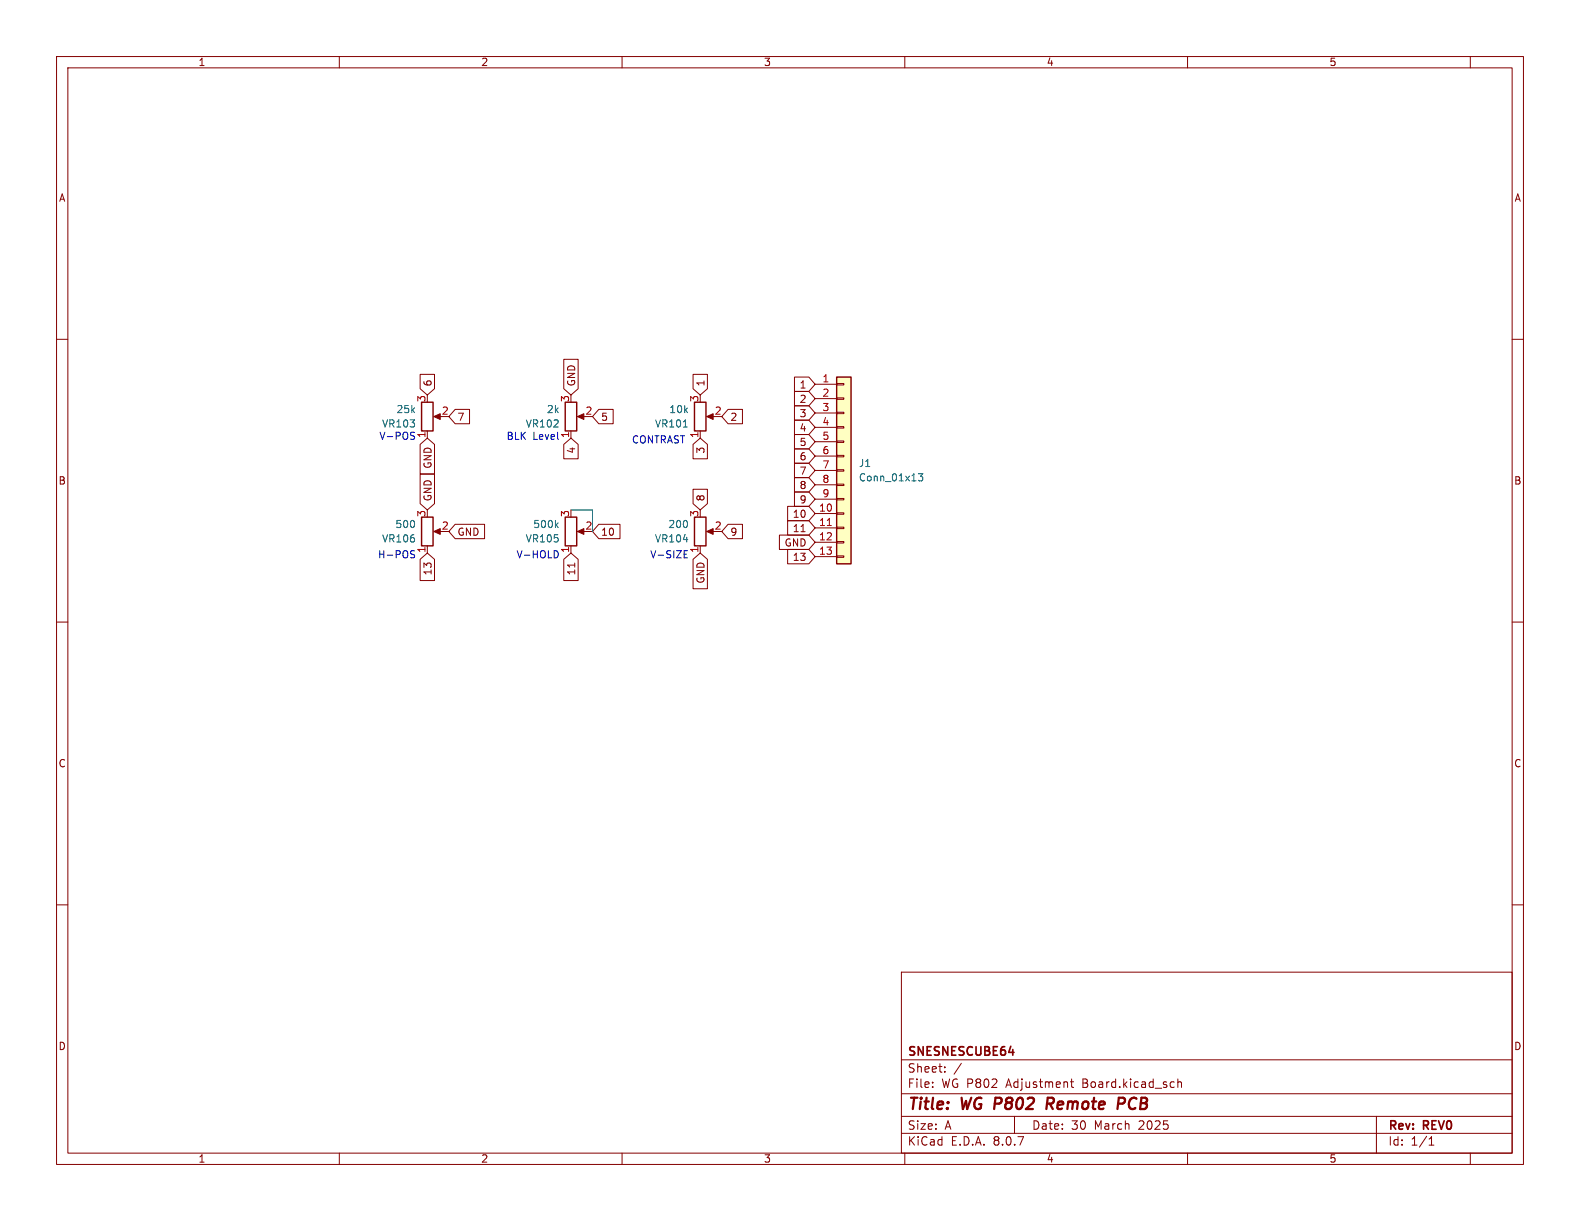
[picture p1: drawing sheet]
<svg xmlns="http://www.w3.org/2000/svg" width="279mm" height="216mm" viewBox="0 0 279 216" stroke-linecap="round" stroke-linejoin="round" font-family="sans-serif">
<g fill="none" stroke="#840000" stroke-width=".18">
<path d="M10 10h259.4v195.9h-259.4zM12 12h255.4v191.9h-255.4zM60 10v2M110 10v2M160 10v2M210 10v2M260 10v2M10 60h2M75.6 76.2v1.3M77.1 73.7h1M123.8 76.2v1.3M125.3 73.7h1.1"/>
<path d="M267.4 60h2M75.6 96.5v1.3M77.1 94h1M101 96.5v1.3M102.5 94h1M10 110h2M267.4 110h2M10 160h2M159.4 171.9h108v32h-108zM267.4 160h2M159.4 197.4h108M159.4 193.4h108"/>
<path d="M159.4 187.4h108M164.9 192.1v.2M164.9 191.4v.1M167.1 189.4v.2M167.1 188.7v.1M170 188l-1.3 1.9M179.4 197.4v3M189.3 191.3h.6M189.5 190.8v1.3l.4 .2M208.3 191.4l.2-.1 .4 .1v.9M208.3 190.8v1.5M243.4 197.4v6.5"/>
<path d="M60 203.9v2M110 203.9v2M159.4 200.4h108M160 203.9v2M210 203.9v2M252.7 202.5h.9M252.7 201.4l.4-.4v1.5M260 203.9v2"/>
</g>
<path d="M185.6 195.2l.6 .9M186 194.1h-.7l-.3 2M186.1 195.1l-.9 .1M197.9 194.1l.9 .1a.58 .58 0 0 1-.3 1h-.8" fill="none" stroke="#840000" stroke-width=".4"/>
<path d="M178.4 186.1h.9" fill="none" stroke="#840000" stroke-width=".3"/>
<g fill="#840000" stroke="#840000" stroke-width=".18">
<path d="M125 73.7l1.1-.5v1z"/>
<path d="M76.7 94l1.2-.5v1z"/>
<path d="M76.7 73.7l1.2-.5v1z"/>
<path d="M102.1 94l1.2-.5v1z"/>
</g>
<path d="M74.5 71.1h2.1v5.1h-2.1zM122.8 71.1h2v5.1h-2zM74.5 91.4h2.1v5.1h-2.1zM99.9 91.4h2.1v5.1h-2.1z" fill="none" stroke="#840000" stroke-width=".25"/>
<path d="M120.8 75.5h.8M98.3 92.8l.4 .5M98.7 92.4l-.5 .5" fill="none" stroke="#006464" stroke-width=".18"/>
<path d="M148 66.7h2.5v33h-2.5z" fill="#ffffc2"/>
<g fill="none" stroke="#840000" stroke-width=".18">
<path d="M74.3 66.2h2.5v2.5l-1.2 1.2-1.3-1.2zM74.3 78.6l1.3-1.1 1.2 1.1v5.2h-2.5zM80.5 72.4h2.5v2.5h-2.5l-1.1-1.2zM99.7 78.6l1.3-1.1 1.2 1.1v2.5h-2.5zM99.7 63.5h2.5v5.2l-1.2 1.2-1.3-1.2zM101 76.2v1.3M102.5 73.7h1M105.9 72.4h2.5v2.5h-2.5l-1.1-1.2zM122.6 66.2h2.5v2.5l-1.3 1.2-1.2-1.2zM122.6 78.6l1.2-1.1 1.3 1.1v2.5h-2.5zM128.7 72.4h2.6v2.5h-2.6l-1.1-1.2zM140.5 76.8h2.5l1.1 1.3-1.1 1.3h-2.5z"/>
<path d="M140.5 74.3h2.5l1.1 1.3-1.1 1.2h-2.5zM140.5 66.7h2.5l1.1 1.2-1.1 1.3h-2.5zM140.5 71.8h2.5l1.1 1.2-1.1 1.3h-2.5zM140.5 79.4h2.5l1.1 1.2-1.1 1.3h-2.5zM140.5 69.2h2.5l1.1 1.3-1.1 1.3h-2.5zM144.1 67.9h3.9M144.1 70.5h3.9M144.1 73h3.9M144.1 75.6h3.9M144.1 78.1h3.9M148 78h1.2v.2h-1.2zM148 75.4h1.2v.3h-1.2z"/>
<path d="M148 72.9h1.2v.3h-1.2zM148 70.4h1.2v.2h-1.2zM148 67.8h1.2v.3h-1.2zM74.3 98.9l1.3-1.1 1.2 1.1v3.8h-2.5zM74.3 83.9h2.5v5.2l-1.2 1.1-1.3-1.1zM80.5 92.7h5.2v2.6h-5.2l-1.1-1.3zM99.7 98.9l1.3-1.1 1.2 1.1v3.8h-2.5zM101.6 99.6v.7M105.9 92.7h3.7v2.6h-3.7l-1.1-1.3zM122.6 86.5h2.5v2.6l-1.3 1.1-1.2-1.1zM122.6 98.9l1.2-1.1 1.3 1.1v5.2h-2.5zM123.8 96.5v1.3"/>
<path d="M125.3 94h1.1M128.7 92.7h2.6v2.6h-2.6l-1.1-1.3zM137.8 94.6h5.2l1.1 1.3-1.1 1.3h-5.2zM139.3 89.5h3.7l1.1 1.3-1.1 1.3h-3.7zM139.3 97.2h3.7l1.1 1.2-1.1 1.3h-3.7zM139.3 92.1h3.7l1.1 1.2-1.1 1.3h-3.7zM140.5 81.9h2.5l1.1 1.3-1.1 1.3h-2.5zM140.5 87h2.5l1.1 1.3-1.1 1.2h-2.5zM140.5 84.5h2.5l1.1 1.2-1.1 1.3h-2.5zM141.6 94h.8M144.1 90.8h3.9M144.1 93.3h3.9"/>
<path d="M144.1 95.9h3.9M144.1 98.4h3.9M144.1 80.6h3.9M144.1 83.2h3.9M144.1 85.7h3.9M144.1 88.3h3.9M148 98.3h1.2v.3h-1.2zM148 95.8h1.2v.2h-1.2zM148 93.2h1.2v.3h-1.2zM148 90.7h1.2v.2h-1.2zM148 88.1h1.2v.3h-1.2zM148 85.6h1.2v.3h-1.2z"/>
<path d="M148 83.1h1.2v.2h-1.2zM148 80.5h1.2v.3h-1.2z"/>
</g>
<path d="M99.9 71.1h2.1v5.1h-2.1zM148 66.7h2.5v33h-2.5zM122.8 91.4h2v5.1h-2z" fill="none" stroke="#840000" stroke-width=".25"/>
<path d="M146.3 92.9h.7" fill="none" stroke="#a90000" stroke-width=".18"/>
<path d="M162.4 83.8h.8l-.4 .4 .3 .2v.5l-.2 .1-.5-.1" fill="none" stroke="#006464" stroke-width=".18"/>
<g fill="#840000" stroke="#840000" stroke-width=".18">
<path d="M102.1 73.7l1.2-.5v1z"/>
<path d="M125 94l1.1-.5v1z"/>
</g>
<path d="M72.8 77l.4 .1 .1 .3-.2 .3h-.3M73.1 76.4l.2 .1M72.8 98l.4 .1 .1 .3-.2 .2h-.3M72.8 97.4h.5M98.3 97.4a.68 .68 0 0 1 .4 .6 .68 .68 0 0 1-.4 .6M121 98h.4M121 98.6h.6M121 97.4h.6" fill="none" stroke="#0000c2" stroke-width=".18"/>
<path d="M101 90.2h3.8v3.8" fill="none" stroke="#009600" stroke-width=".18"/>
<g font-size="2.8" fill="#840000">
<text x="160.4" y="196.8">Title:</text>
<text x="170.1" y="196.8">WG P802</text>
<text x="186.7" y="196.8">Remote</text>
<text x="200.1" y="196.8">PCB</text>
</g>
<g font-size="2.1" fill="#840000">
<text x="160.4" y="189.9">Sheet:</text>
<text x="160.4" y="187.1">SNESNESCUBE64</text>
<text x="160.4" y="192.6">File:</text>
<text x="166.5" y="192.6">WG P802</text>
<text x="178.1" y="192.6">Adjustment</text>
<text x="191.7" y="192.6">Board.kicad_sch</text>
<text x="160.4" y="202.8">KiCad</text>
<text x="160.4" y="200">Size:</text>
<text x="167.1" y="200">A</text>
<text x="168.1" y="202.8">E.D.A.</text>
<text x="175.7" y="202.8">8.0.7</text>
<text x="182.4" y="200">Date:</text>
<text x="189.4" y="200">30</text>
<text x="193.6" y="200">March</text>
<text x="201.5" y="200">2025</text>
<text x="245.4" y="200.2">Rev:</text>
<text x="245.4" y="202.8">Id:</text>
<text x="249.5" y="202.8">1/1</text>
<text x="251.8" y="200.2">REV0</text>
</g>
<g font-size="1.8" fill="#840000">
<text x="35" y="11.9">1</text>
<text x="85" y="11.9">2</text>
<text x="135" y="11.9">3</text>
<text x="185" y="11.9">4</text>
<text x="235" y="11.9">5</text>
<text x="10.3" y="35.9">A</text>
<text x="267.7" y="35.9">A</text>
<text x="76.5" y="68.4" transform="rotate(-90 76.5 68.4)">6</text>
<text x="101.9" y="68.4" transform="rotate(-90 101.9 68.4)">GND</text>
<text x="124.8" y="68.4" transform="rotate(-90 124.8 68.4)">1</text>
<text x="141.3" y="68.9">1</text>
<text x="141.3" y="71.4">2</text>
<text x="80.8" y="74.6">7</text>
<text x="106.2" y="74.6">5</text>
<text x="129.1" y="74.6">2</text>
<text x="141.3" y="76.5">4</text>
<text x="141.3" y="74">3</text>
<text x="76.5" y="83" transform="rotate(-90 76.5 83)">GND</text>
<text x="101.9" y="80.3" transform="rotate(-90 101.9 80.3)">4</text>
<text x="124.8" y="80.3" transform="rotate(-90 124.8 80.3)">3</text>
<text x="141.3" y="79.1">5</text>
<text x="141.3" y="81.6">6</text>
<text x="10.3" y="85.9">B</text>
<text x="76.5" y="88.7" transform="rotate(-90 76.5 88.7)">GND</text>
<text x="124.8" y="88.7" transform="rotate(-90 124.8 88.7)">8</text>
<text x="141.3" y="84.1">7</text>
<text x="141.3" y="89.2">9</text>
<text x="141.3" y="86.7">8</text>
<text x="267.7" y="85.9">B</text>
<text x="80.8" y="94.9">GND</text>
<text x="106.2" y="94.9">10</text>
<text x="129.1" y="94.9">9</text>
<text x="140.1" y="91.8">10</text>
<text x="140.1" y="94.3">11</text>
<text x="76.5" y="101.8" transform="rotate(-90 76.5 101.8)">13</text>
<text x="101.9" y="101.8" transform="rotate(-90 101.9 101.8)">11</text>
<text x="138.6" y="96.8">GND</text>
<text x="140.1" y="99.4">13</text>
<text x="124.8" y="103.3" transform="rotate(-90 124.8 103.3)">GND</text>
<text x="10.3" y="135.9">C</text>
<text x="267.7" y="135.9">C</text>
<text x="10.3" y="185.9">D</text>
<text x="267.7" y="185.9">D</text>
<text x="35" y="205.8">1</text>
<text x="85" y="205.8">2</text>
<text x="135" y="205.8">3</text>
<text x="185" y="205.8">4</text>
<text x="235" y="205.8">5</text>
</g>
<g font-size="1.8" fill="#a90000">
<text x="75.3" y="71.2" transform="rotate(-90 75.3 71.2)">3</text>
<text x="100.7" y="71.2" transform="rotate(-90 100.7 71.2)">3</text>
<text x="123.6" y="71.2" transform="rotate(-90 123.6 71.2)">3</text>
<text x="145.3" y="67.7">1</text>
<text x="145.3" y="70.2">2</text>
<text x="75.3" y="77.5" transform="rotate(-90 75.3 77.5)">1</text>
<text x="78" y="73.4">2</text>
<text x="100.7" y="77.5" transform="rotate(-90 100.7 77.5)">1</text>
<text x="103.4" y="73.4">2</text>
<text x="123.6" y="77.5" transform="rotate(-90 123.6 77.5)">1</text>
<text x="126.3" y="73.4">2</text>
<text x="145.3" y="72.8">3</text>
<text x="145.3" y="75.3">4</text>
<text x="145.3" y="77.9">5</text>
<text x="145.3" y="80.4">6</text>
<text x="145.3" y="82.9">7</text>
<text x="145.3" y="85.5">8</text>
<text x="145.3" y="88">9</text>
<text x="75.3" y="91.5" transform="rotate(-90 75.3 91.5)">3</text>
<text x="78" y="93.7">2</text>
<text x="100.7" y="91.5" transform="rotate(-90 100.7 91.5)">3</text>
<text x="103.4" y="93.7">2</text>
<text x="123.6" y="91.5" transform="rotate(-90 123.6 91.5)">3</text>
<text x="126.3" y="93.7">2</text>
<text x="144.7" y="90.6">10</text>
<text x="144.7" y="93.1">11</text>
<text x="144.7" y="95.6">12</text>
<text x="75.3" y="97.9" transform="rotate(-90 75.3 97.9)">1</text>
<text x="100.7" y="97.9" transform="rotate(-90 100.7 97.9)">1</text>
<text x="123.6" y="97.9" transform="rotate(-90 123.6 97.9)">1</text>
<text x="144.7" y="98.2">13</text>
</g>
<g font-size="1.8" fill="#0000c2">
<text x="67" y="77.9">V-POS</text>
<text x="67.5" y="75.8">VR103</text>
<text x="89.5" y="77.9">BLK</text>
<text x="94.2" y="77.9">Level</text>
<text x="111.6" y="78.5">CONTRAST</text>
<text x="66.7" y="98.8">H-POS</text>
<text x="91.2" y="98.8">V-HOLD</text>
<text x="114.9" y="98.8">V-SIZE</text>
</g>
<g font-size="1.8" fill="#006464">
<text x="70" y="73.3">25k</text>
<text x="92.9" y="75.8">VR102</text>
<text x="96.6" y="73.3">2k</text>
<text x="115.7" y="75.8">VR101</text>
<text x="118.3" y="73.3">10k</text>
<text x="151.8" y="82.8">J1</text>
<text x="151.8" y="85.3">Conn_01x13</text>
<text x="69.8" y="93.6">500</text>
<text x="94.2" y="93.6">500k</text>
<text x="118.1" y="93.6">200</text>
<text x="67.5" y="96.1">VR106</text>
<text x="92.9" y="96.1">VR105</text>
<text x="115.7" y="96.1">VR104</text>
</g>
</svg>
